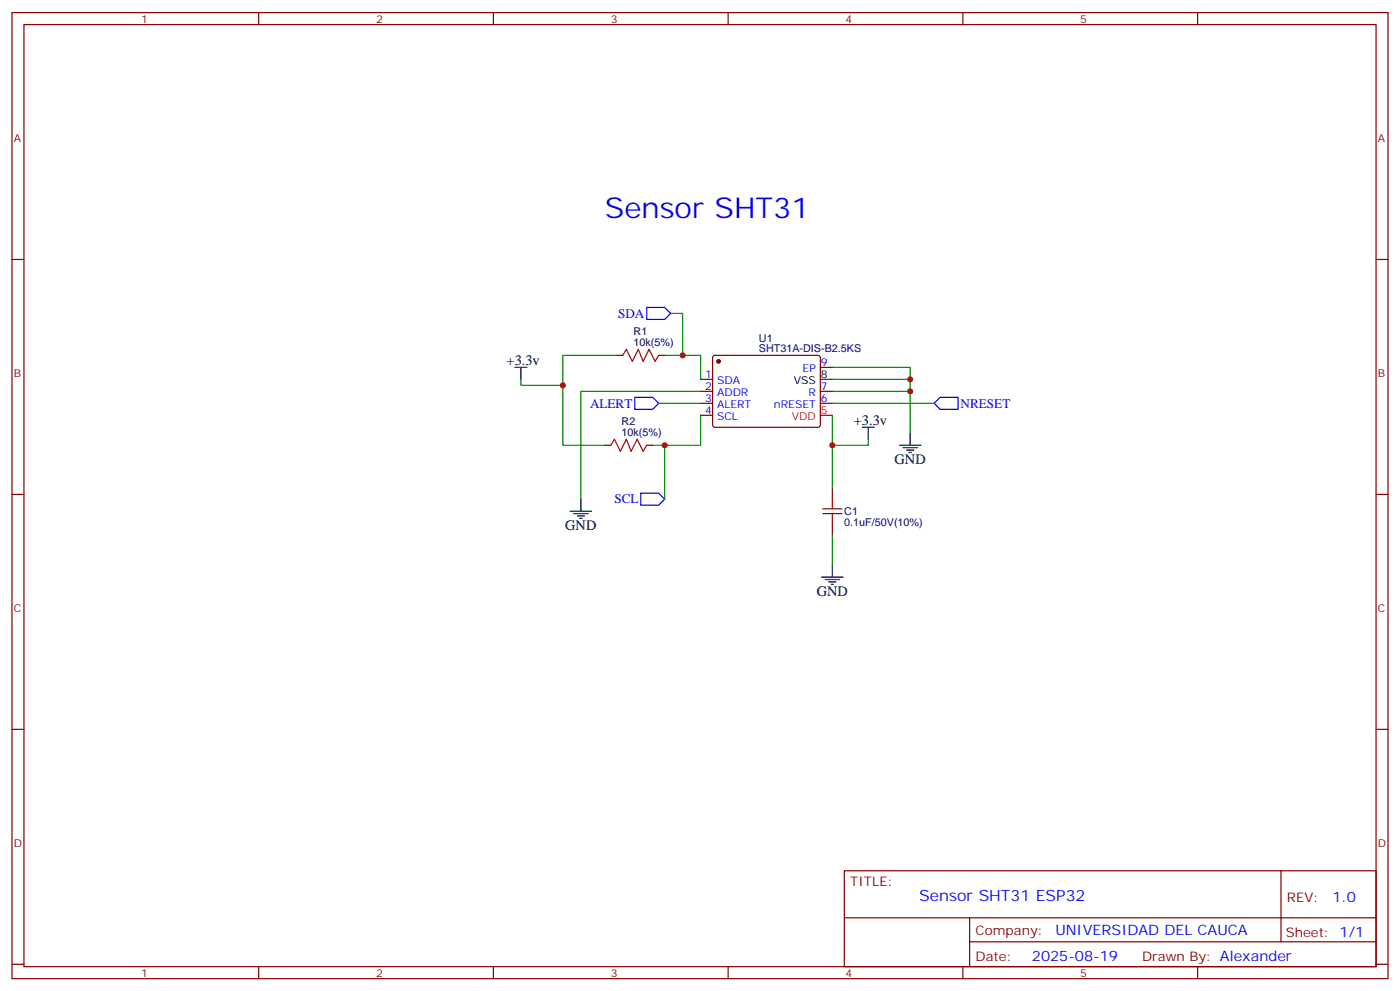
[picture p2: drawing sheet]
<svg xmlns="http://www.w3.org/2000/svg" width="412mm" height="292mm" viewBox="0 0 412 292" stroke-linecap="round" stroke-linejoin="round" font-family="sans-serif">
<g fill="none" stroke="#870000" stroke-width=".35">
<path d="M3.5 3.7h405.4v284.3h-405.4zM7.1 7.2h398.2v277.3h-398.2zM76.2 3.7v3.5M145.3 3.7v3.5M214.5 3.7v3.5M283.6 3.7v3.5M352.8 3.7v3.5M3.5 76.4h3.6M405.3 76.4h3.6M181.7 104.6h1.7M194 104.6h1.8M206.4 115.2h3.5"/>
<path d="M206.4 118.7h3.5M206.4 111.7h3.5M210.1 104.8l.5-.2 30.6 .1 .5 .6-.1 20-.7 .5-30.6-.1-.4-.6v-19.8zM241.7 108.1h3.5M241.7 115.2h3.5M241.7 118.7h3.5M178.2 131.1h1.7M190.5 131.1h1.8M206.4 122.2h3.5M3.5 145.5h3.6M245.2 143.4v3.5M245.2 154v3.5"/>
<path d="M405.3 145.5h3.6M3.5 214.7h3.6M405.3 214.7h3.6M248.7 256.3h156.6v28.2h-156.6zM377.3 256.3v20.9M248.7 270.1h156.5M285.6 277.2h119.6M285.6 270.1v14.2M3.5 283.8h3.6M76.2 284.5v3.5M145.3 284.5v3.5M214.5 284.5v3.5"/>
<path d="M283.6 284.5v3.5M352.8 284.5v3.5M405.3 283.8h3.6"/>
</g>
<g fill="none" stroke="#008700" stroke-width=".35">
<path d="M197.6 92.3h3.5v12.3M153.5 111.7v1.7h12.3M181.7 104.6h-15.9v26.5h12.4M194 118.7h12.4M195.8 104.6h10.6v7.1M206.4 115.2h-35.3v31.7M245.2 108.1h22.9v3.6M245.2 111.7h22.9v15.8M245.2 115.2h22.9M245.2 118.7h30M195.8 131.1v15.8M206.4 122.2v8.9h-14.1"/>
<path d="M245.2 122.2v8.9h10.6v-1.8M245.2 131.1v12.3M245.2 157.5v8.8"/>
</g>
<path d="M190.5 90.5h5.3l1.8 1.8-1.8 1.7h-5.3zM187 116.9h5.3l1.7 1.8-1.7 1.8h-5.3zM275.2 118.7l1.7-1.8h5.3v3.6h-5.3zM188.7 145.2h5.3l1.8 1.7-1.8 1.8h-5.3z" fill="none" stroke="#00f" stroke-width=".35"/>
<g fill="none" stroke="#000" stroke-width=".35">
<path d="M151.7 108.1h3.5M153.5 108.1v3.6M241.7 111.7h3.5M254 125.8h3.5M255.8 125.8v3.5M264.9 131.1h6.4M266 131.8h4.2M267.1 132.5h2.1M267.8 133.2h.7M268.1 127.5v3.6M167.9 150.5h6.4M169 151.2h4.2"/>
<path d="M170 151.9h2.2M170.7 152.6h.7M171.1 146.9v3.6M242 169.9h6.4M243.1 170.6h4.2M244.1 171.3h2.1M244.8 172h.7M245.2 166.3v3.6"/>
</g>
<path d="M183.4 104.6l1.1-1.8 1.8 3.6 1.7-3.6 1.4 3.6 1.8-3.6 1.8 3.6 1-1.8M179.9 131.1l1.1-1.8 1.7 3.5 1.8-3.5 1.4 3.5 1.8-3.5 1.7 3.5 1.1-1.7M242.4 149.8h5.6M242.4 151.2h5.6M245.2 146.9v2.9M245.2 151.2v2.8" fill="none" stroke="#a10000" stroke-width=".35"/>
<path d="M241.7 122.2h3.5" fill="none" stroke="#f00" stroke-width=".35"/>
<circle cx="211.7" cy="106.4" r=".53" fill="#870000" stroke="#870000" stroke-width=".35"/>
<g fill="#c00">
<circle cx="201.1" cy="104.6" r=".88"/>
<circle cx="165.8" cy="113.4" r=".88"/>
<circle cx="268.1" cy="115.2" r=".88"/>
<circle cx="268.1" cy="111.7" r=".88"/>
<circle cx="195.8" cy="131.1" r=".88"/>
<circle cx="245.2" cy="131.1" r=".88"/>
</g>
<text font-size="8.5" fill="#00f" x="178.2" y="64">Sensor SHT31</text>
<text font-size="4.6" fill="#00f" x="270.8" y="265.3">Sensor SHT31 ESP32</text>
<g font-size="4.2">
<text x="149.2" y="107.4">+3.3v</text>
<text x="251.5" y="125.1">+3.3v</text>
<text x="263.5" y="136.7">GND</text>
<text x="166.5" y="156.1">GND</text>
<text x="240.6" y="175.5">GND</text>
</g>
<g font-size="4.2" fill="#00f">
<text x="392.5" y="265.6">1.0</text>
<text x="310.9" y="275.1">UNIVERSIDAD DEL CAUCA</text>
<text x="304" y="282.9">2025-08-19</text>
</g>
<g font-size="3.9" fill="#00f">
<text x="182.1" y="93.5">SDA</text>
<text x="173.8" y="120">ALERT</text>
<text x="283" y="120">NRESET</text>
<text x="181" y="148.2">SCL</text>
</g>
<g font-size="3.9" fill="#800">
<text x="250.5" y="260.9">TITLE:</text>
<text x="379.1" y="265.6">REV:</text>
<text x="287.4" y="275.1">Company:</text>
<text x="378.7" y="275.7">Sheet: 1/1</text>
<text x="287.4" y="282.8">Date:</text>
<text x="336.4" y="282.8">Draw</text>
<text x="346.6" y="282.8">n By: Alexander</text>
</g>
<g font-size="3.2" fill="#800">
<text x="41.6" y="6.7">1</text>
<text x="110.8" y="6.7">2</text>
<text x="179.9" y="6.7">3</text>
<text x="249.1" y="6.7">4</text>
<text x="318.2" y="6.7">5</text>
<text x="4.1" y="41.8">A</text>
<text x="405.9" y="41.8">A</text>
<text x="4.1" y="110.9">B</text>
<text x="405.9" y="110.9">B</text>
<text x="4.1" y="180.1">C</text>
<text x="405.9" y="180.1">C</text>
<text x="4.1" y="249.2">D</text>
<text x="405.9" y="249.2">D</text>
<text x="41.6" y="287.5">1</text>
<text x="110.8" y="287.5">2</text>
<text x="179.9" y="287.5">3</text>
<text x="249.1" y="287.5">4</text>
<text x="318.2" y="287.5">5</text>
</g>
<g font-size="3.2" fill="#000080">
<text x="186.6" y="101.8">10k(5%)</text>
<text x="186.6" y="98.6">R1</text>
<text x="223.5" y="100.5">U1</text>
<text x="223.5" y="103.5">SHT31A-DIS-B2.5KS</text>
<text x="183.1" y="125.1">R2</text>
<text x="183.1" y="128.2">10k(5%)</text>
<text x="248.7" y="154.7">0.1uF/50V(10%)</text>
<text x="248.7" y="151.6">C1</text>
</g>
<g font-size="3.2" fill="#00f">
<text x="241.8" y="107.8">9</text>
<text x="207.7" y="111.3">1</text>
<text x="211.2" y="113.1">SDA</text>
<text x="236.4" y="109.5">EP</text>
<text x="207.7" y="118.4">3</text>
<text x="207.7" y="114.8">2</text>
<text x="211.2" y="116.6">ADDR</text>
<text x="238.1" y="116.6">R</text>
<text x="241.8" y="114.8">7</text>
<text x="241.8" y="118.4">6</text>
<text x="207.7" y="121.9">4</text>
<text x="211.2" y="123.6">SCL</text>
<text x="211.2" y="120.1">ALERT</text>
<text x="228" y="120.1">nRESET</text>
</g>
<g font-size="3.2">
<text x="233.8" y="113.1">VSS</text>
<text x="241.8" y="111.3">8</text>
</g>
<g font-size="3.2" fill="#f00">
<text x="233.3" y="123.6">VDD</text>
<text x="241.8" y="121.9">5</text>
</g>
</svg>
